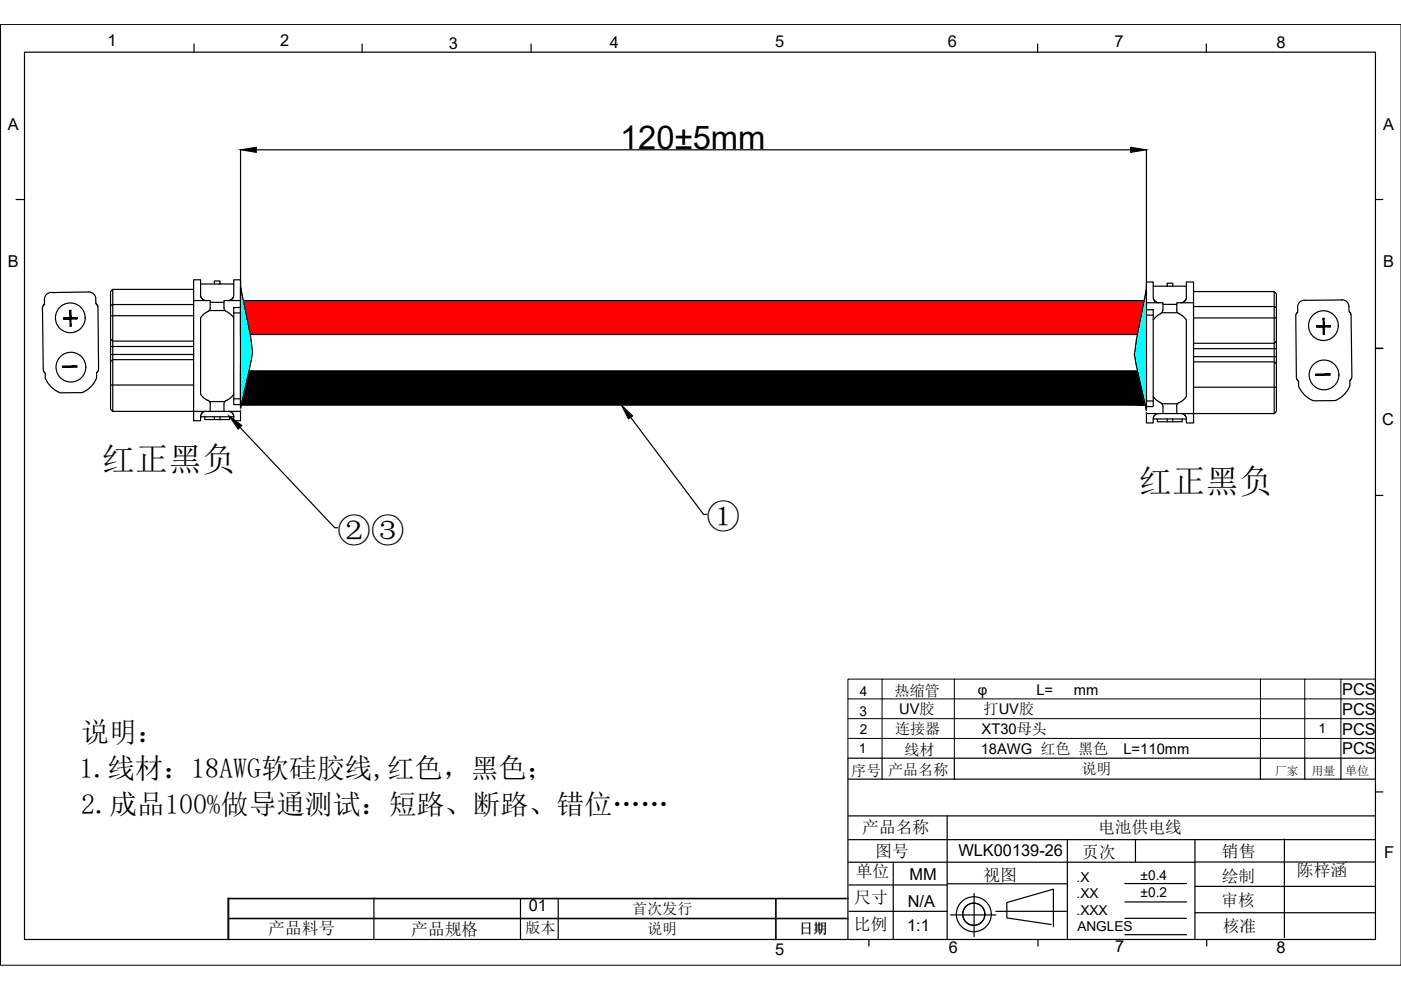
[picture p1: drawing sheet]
<svg xmlns="http://www.w3.org/2000/svg" width="297mm" height="210mm" viewBox="0 0 297 210" stroke-linecap="round" stroke-linejoin="round" font-family="sans-serif">
<!-- layer: 0 -->
<g fill="none" stroke="#000" stroke-width=".25">
<path d="M5.2 11.1h286.4v188.1h-286.4zM41.1 9.3v1.8M76.8 9.3v1.8M112.6 9.3v1.8M220 9.3v1.8M255.8 9.3v1.8M51 31.7v39.6M54.3 31.8h185.4M243.1 31.7v40.1M3.4 42.3h1.8M45.5 59.6h1.1v.6h-1.1zM291.6 42.3h1.6"/>
<path d="M10.9 62a1.46 1.46 0 0 0-1.5 1.5v1l-.4 .7 .2 13.5 .4 .4v1.1l.8 1.3 1.3 1.2 1 .6 5-.1 1.7-1.4 1-1.5 .1-1.3 .3-.3 .1-.5-.1-13.2-.5-.6a1.92 1.92 0 0 0-1-2.4h-8.4M23.4 75.2h17.6M23.4 73.5h17.6M23.4 66.9h17.6M23.4 71.9l.5 .4h17.1M23.4 64.7v22.1l.5 .4M23.9 61.4l-.5 .4v2.9l.5-.1v22.6h19.8M41 76.3h-17.1l-.5 .4M41 61.4h-17.1v3.2h17.1M41 63.7h2.7M42.5 60.2h3M44.4 65.8h3.3"/>
<path d="M44.6 65.3v-1.6h-1.3l-.7-.7-.1-3.7h-1.5v29.9h1.5v-.8h7.1M44.6 64.1h2.9M44.6 65.2a1.32 1.32 0 0 1-.8 1l-1.3 1.2v16.2l.8 .9 .8 .4M46.6 60.2h3M47.5 65.2l.3 .7 .8 .5 1 1M48.4 63.7h2.6v1.5M49.6 65.2h1.4v20.6h-1.4zM49.6 66.4h1.4M51 63.7v-4.4h-1.4l-.1 3.7-.3 .4-.4 .3h-1.3v1.6M51 63.7h192.1v7.2h-192.1zM51 78.7h192.1v7.2h-192.1zM51 60.8l2.2 10.8 .3 3.1-2.5 11.8z"/>
<path d="M51 77.2v8.8M243.1 64.2v-4.4h1.4v3.6l.8 .7 1.3 .1v1.6M243.1 65.7h1.4v20.5h-1.4zM243.1 61.3v25.7l-2.6-11.8 .4-3.2zM243.1 77.7v8.8M243.1 66.8h1.4M244.5 60.7h3M245.7 64.2h-2.6v1.5M246.1 66.5l-.6 .3-1 1M246.4 66.3h3.3M246.5 65.7l-.1 .5-.4 .3M246.6 64.5h2.9"/>
<path d="M247.5 60h1.2v.7h-1.2zM248.7 60.7h2.8M249.5 65.7a1.32 1.32 0 0 0 .8 1l1.2 1.1v16.3l-.7 .8-.8 .5M249.5 65.8v-1.6l1.3-.1 .7-.6v-3.7h1.6v29.9h-1.6v-.9h-7M250.4 64.2h2.7M253.1 76.7h17.1l.4 .4M253.1 75.6h17.5M253.1 73.9h17.5M253.1 67.4h17.5M253.1 61.8h17.1v3.2h-17.1M270.2 61.8l.4 .5v2.9l-.4-.2v22.7h-19.8M270.6 72.4l-.4 .4h-17.1"/>
<path d="M270.6 65.2v22l-.4 .5M284.5 63.6a1.46 1.46 0 0 1 1.5 1.4v1.1l.5 .6 .1 13.3-.4 .7-.1 1.4-.8 1.3-.9 .8-1.3 .7h-4.9l-1.7-1.2-1.1-1.6-.1-1.3-.2-.2-.2-.5-.2-13.4 .5-.5a1.92 1.92 0 0 1 .9-2.5l8.5-.1M291.6 73.8h1.6M291.6 73.9h1.6M23.4 81.6h17.6M43.4 88.4v.6h5.3v-.6M44.1 84.9l.4 .3 .1 .5M44.4 85.1h3.3M44.6 85.7v1.5l-1.6 .1-.4 .6-.1 .5M44.6 87.2h2.9M45.5 88.4v.6M46.6 88.4v.6"/>
<path d="M47.5 85.7v1.5l1.6 .1 .4 .5 .1 1.4h1.4v-3.4M48 84.9l-.4 .3-.1 .5M48.4 87.2h2.6M49.6 83.6l-.7 .8-.9 .5M49.6 84.6h1.4M50.9 90.6l20.1 21.3h.6M133.7 88.5l15.5 20.6h.6M243.1 87.7h2.6M243.1 85h1.4M244.5 84.1l.6 .6 1 .7M245.4 88.8v.6h5.2v-.6M246 85.3l.4 .4 .1 .4"/>
<path d="M246.4 85.6h3.3M246.6 86.2v1.5l-1.6 .1-.4 .5-.1 1.4h-1.4v-3.5M246.6 87.7h2.9M247.5 88.8v.6M248.7 88.8v.6M249.5 86.2v1.5l1.5 .1 .4 .5 .1 .5M250 85.3l-.4 .4-.1 .4M253.1 82.1h17.5M291.6 105h1.6M179.9 178h111.7M179.9 173h111.7M179.9 165.2h111.7"/>
<path d="M187 160.8v4.4M200.8 173v26.1M202.3 160.8v4.4M226.3 178v21M240.7 178v4.7M253.4 178v21.1M267.2 160.8v4.4M272.3 177.9v20.9M276.6 160.8v4.4M284.3 160.8v4.4M291.6 160.8h-111.8v38.4M291.6 167.9h1.6"/>
<path d="M48.3 190.5h131.5M48.5 194.7h131.3M48.5 194.8h131.3M48.5 190.4v8.6M79.3 190.4v8.6M110.3 190.5v8.5M118.3 190.5v8.5M164.5 190.5v8.8M179.8 190.6h-131.5v8.6M179.9 182.8h73.5M180 187.6h20.8M180 193.2h20.8"/>
<path d="M184.2 199.2v1.4M189.4 182.8v16.3M200.9 187.4h25.4M201.5 194h9.6M206.5 189.4v9.2M211.1 193.2h15M220.1 199.2v1.4M222.9 196l-9.4-1.4v-3.2l9.8-2.9v8M238.5 187.3h13.1M238.5 191.2h13.1M238.5 194.7h13.1M238.5 198.2h13.1"/>
<path d="M253.4 182.8h38.2M253.4 187.9h38.2M253.4 193.5h38.2M255.8 199.2v1.4M285.3 182.8h.1"/>
<circle cx="14.9" cy="67.4" r="3.2"/>
<circle cx="15" cy="77.8" r="3.2"/>
<circle cx="280.6" cy="69" r="3.2"/>
<circle cx="280.7" cy="79.5" r="3.2"/>
<circle cx="206.5" cy="193.8" r="3.7"/>
<circle cx="206.5" cy="193.8" r="2.35"/>
</g>
<!-- layer: DIM -->
<path d="M.1 5.2h296.9v199.5h-296.9z" fill="none" stroke="#000" stroke-width=".21"/>
<!-- layer: 0 -->
<path d="M187 144h-7.2v4.2M202.3 144h-15.3v4.2h-7.2v4.2M267.2 144h-64.9v4.2h-15.3v4.2h-7.2v4.2M276.6 144h-9.4v4.2h-64.9v4.2h-15.3v4.2h15.3v4.2M284.3 144h-7.7v4.2h-9.4v4.2h-64.9v4.2h64.9v4.2M291.6 144h-7.3v4.2h-7.7v4.2h-9.4v4.2h9.4v4.2M291.6 148.2h-7.3v4.2h-7.7v4.2h7.7v4.2M291.6 152.4h-7.3v4.2h7.3M179.8 160.8v-4.2h7.2v4.2" fill="none" stroke="#000" stroke-width=".21"/>
<g fill="#000" stroke="#000" stroke-width=".21">
<path d="M51 31.8l3.3-.6v1.1zM239.7 31.2l3.4 .6-3.4 .5zM13.4 67.6h1.4zM14.8 67.6h.3v1.5zM14.8 65.8h.3zM15.1 67.4h1.3zM279.1 69.3h1.4zM280.5 69.3h.3v1.5zM280.5 67.5h.2zM280.7 69.1l1.4-.1zM48.6 88.2l2.7 2-.8 .8zM131.7 85.9l2.4 2.3-.8 .6z"/>
<path d="M13.2 77.6h3.1l-3.1 .3zM13.2 77.9h3.1v-.3z"/>
<path d="M13.4 67.6h1.7zM13.4 67.6h1.7z"/>
<path d="M14.8 65.8l.3 1.6v-1.6zM14.8 65.8l.3 1.6h-.3zM14.8 67.4h.3zM14.8 67.4h.3z"/>
<path d="M13.4 67.6h1.7zM13.4 67.6h3z"/>
<path d="M14.8 67.6h.3zM14.8 67.6h.3z"/>
<path d="M14.8 69.1h.3zM14.8 67.6l.3 1.5h-.3z"/>
<path d="M14.8 67.4h1.6zM14.8 67.4h1.6zM14.8 67.4h1.6zM13.4 67.4h3z"/>
<path d="M13.4 67.4l3 .2v-.2zM13.4 67.4l3 .2h-3z"/>
<path d="M51 78.7l192.1 7.2v-7.2zM51 78.7l192.1 7.2h-192.1z"/>
<path d="M279 79.3h3l-3 .3zM279 79.6h3v-.3z"/>
<path d="M279.1 69.3h1.7zM279.1 69.3h1.7z"/>
<path d="M280.5 69.3h.3zM280.5 69.3h.3z"/>
<path d="M280.5 67.5l.2 1.5v-1.5zM280.5 67.5l.2 1.5h-.2z"/>
<path d="M280.5 69l.2 .1zM280.5 69l.2 .1z"/>
<path d="M279.1 69.3h1.7zM279.1 69.3h3z"/>
<path d="M280.5 70.8h.3zM280.5 69.3l.3 1.5h-.3z"/>
<path d="M280.5 69.1h1.6zM280.5 69.1h1.6zM280.5 69.1h1.6zM279.1 69.1h3z"/>
<path d="M279.1 69.1l3 .2v-.2zM279.1 69.1l3 .2h-3z"/>
</g>
<path d="M51 63.7l192.1 7.2v-7.2zM51 63.7l192.1 7.2h-192.1z" fill="#f00" stroke="#f00" stroke-width=".21"/>
<g fill="#0ff" stroke="#0ff" stroke-width=".21">
<path d="M51 60.8l2.2 10.8h-2.2z"/>
<path d="M51 74.7h2.5l-.3 2z"/>
<path d="M243.1 61.3v10.7h-2.2z"/>
<path d="M240.5 75.2h2.6v2z"/>
<path d="M51 71.6l2.5 3.1-.3-3.1zM51 71.6l2.5 3.1h-2.5z"/>
<path d="M51 74.7v2h2.2zM51 76.7h2.2l-2.2 9.8z"/>
<path d="M240.9 72l2.2 3.2v-3.2zM240.9 72l2.2 3.2h-2.6z"/>
<path d="M240.5 75.2l.4 2h2.2zM240.9 77.2h2.2v9.8z"/>
</g>
<g font-size="7.1">
<text x="21.5" y="99.9">红正黑负</text>
<text x="241.4" y="104.5">红正黑负</text>
<text x="149.8" y="112">①</text>
<text x="71.6" y="114.9">②③</text>
</g>
<text font-size="6.9" x="131.5" y="31.6">120±5mm</text>
<g font-size="5.9">
<text x="17.2" y="157.3">说明：</text>
<text x="16.8" y="164.9">1.线材：18AWG软硅胶线,红色，黑色；</text>
<text x="17.2" y="172.6">2.成品100%做导通测试：短路、断路、错位……</text>
</g>
<g font-size="3.6">
<text x="182.8" y="176.5">产品名称</text>
<text x="232.8" y="176.6">电池供电线</text>
<text x="181.4" y="186">单位</text>
<text x="185.6" y="181.8">图号</text>
<text x="229.4" y="182">页次</text>
<text x="259.1" y="181.6">销售</text>
<text x="275" y="185.7">陈梓涵</text>
<text x="181.1" y="191.5">尺寸</text>
<text x="208.5" y="186.9">视图</text>
<text x="259" y="186.9">绘制</text>
<text x="181" y="197.1">比例</text>
<text x="259" y="192.2">审核</text>
<text x="259.2" y="197.6">核准</text>
<text x="56.9" y="198.1">产品料号</text>
<text x="87.2" y="198.3">产品规格</text>
</g>
<g font-size="3.5">
<text x="22.8" y="9.7">1</text>
<text x="59.4" y="9.8">2</text>
<text x="95.2" y="10.3">3</text>
<text x="129.3" y="10.1">4</text>
<text x="164.4" y="10">5</text>
<text x="201" y="10">6</text>
<text x="236.3" y="10">7</text>
<text x="270.6" y="10.2">8</text>
<text x="1.7" y="27.6">A</text>
<text x="293.3" y="27.6">A</text>
<text x="1.6" y="56.7">B</text>
<text x="293.2" y="56.7">B</text>
<text x="293" y="90.1">C</text>
<text x="284.6" y="147.5">PCS</text>
<text x="284.6" y="151.7">PCS</text>
<text x="284.6" y="155.8">PCS</text>
<text x="284.6" y="159.8">PCS</text>
<text x="203.2" y="181.6">WLK00139-26</text>
<text x="293.4" y="182">F</text>
<text x="192.8" y="186.6">MM</text>
<text x="112.1" y="193.2">01</text>
<text x="192.3" y="197.3">1:1</text>
<text x="192.5" y="192.3">N/A</text>
<text x="164.4" y="202.4">5</text>
<text x="201.2" y="202">6</text>
<text x="236.5" y="201.8">7</text>
<text x="270.6" y="202.1">8</text>
</g>
<g font-size="3.2">
<text x="189.7" y="147.5">热缩管</text>
<text x="189.8" y="155.5">连接器</text>
<text x="208.5" y="151.4">打UV胶</text>
<text x="191.8" y="160">线材</text>
<text x="180.5" y="164.6">序号</text>
<text x="188.3" y="164.3">产品名称</text>
<text x="229.3" y="164.1">说明</text>
<text x="111.4" y="197.8">版本</text>
<text x="134" y="193.7">首次发行</text>
<text x="137.2" y="198">说明</text>
</g>
<g font-size="3.1">
<text x="207.3" y="147.4">φ</text>
<text x="219.7" y="147.4">L=</text>
<text x="227.7" y="147.4">mm</text>
<text x="190.6" y="151.5">UV胶</text>
<text x="208.1" y="155.5">XT30母头</text>
<text x="207.9" y="159.9">18AWG 红色 黑色</text>
<text x="238.2" y="159.9">L=110mm</text>
</g>
<text font-size="3" x="169.4" y="198">日期</text>
<g font-size="2.9">
<text x="182.3" y="147.7">4</text>
<text x="182.2" y="151.9">3</text>
<text x="182.3" y="155.5">2</text>
<text x="279.6" y="155.5">1</text>
<text x="182.1" y="159.6">1</text>
<text x="228.2" y="187">.X</text>
<text x="228.2" y="190.4">.XX</text>
<text x="241.8" y="186.7">±0.4</text>
<text x="241.8" y="190.2">±0.2</text>
<text x="228.2" y="193.9">.XXX</text>
<text x="228.4" y="197.4">ANGLES</text>
</g>
<text font-size="2.6" x="285.2" y="164.3">单位</text>
<g font-size="2.5">
<text x="270.3" y="164.2">厂家</text>
<text x="278.1" y="164.3">用量</text>
</g>
</svg>
